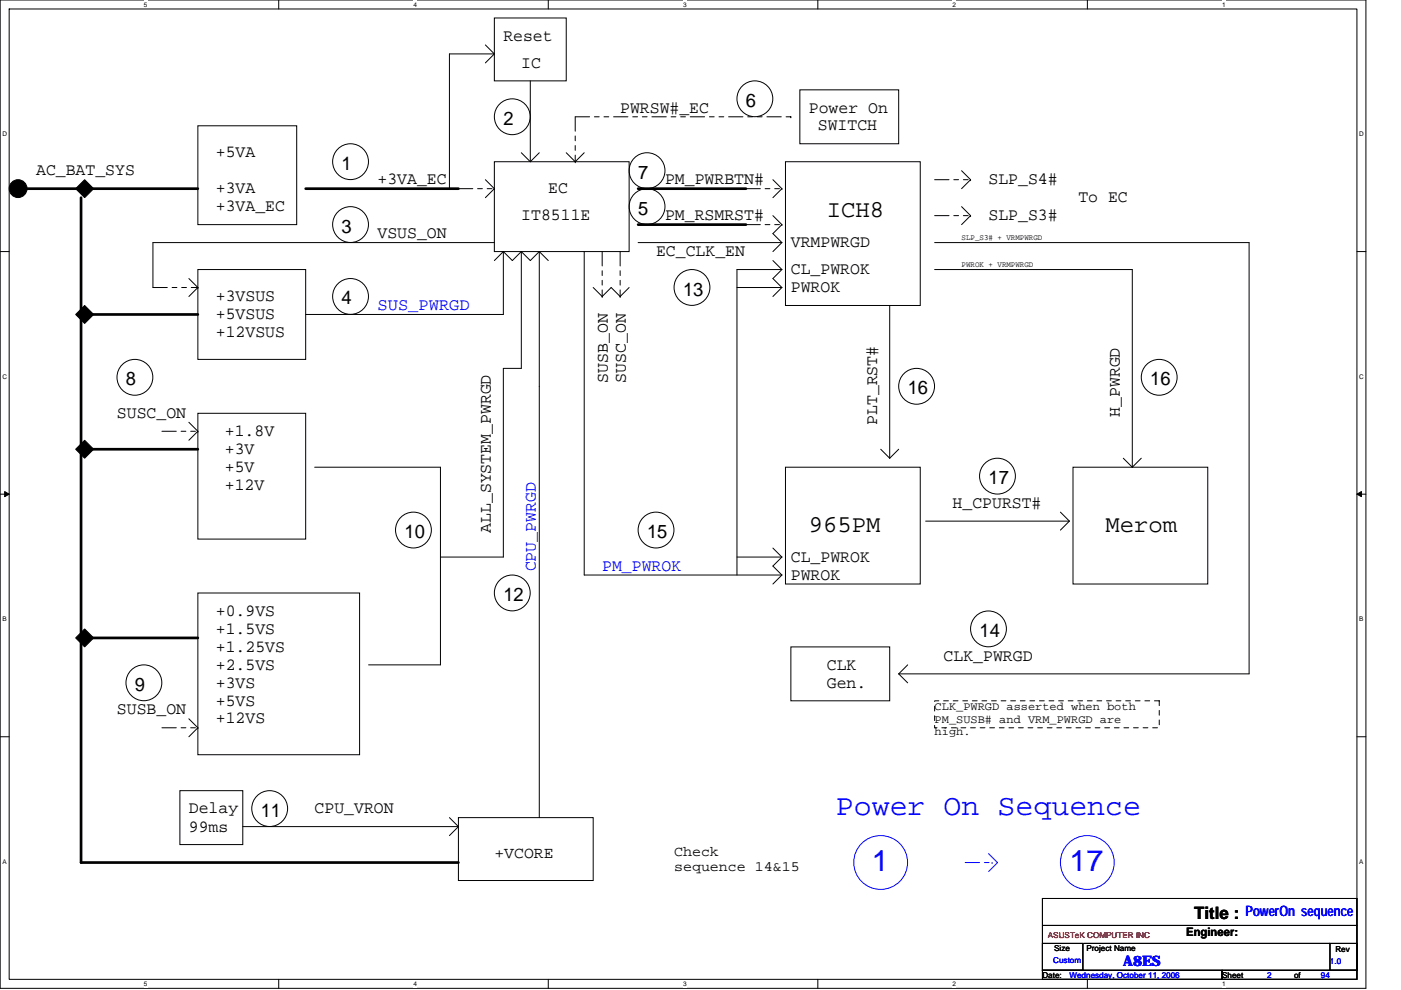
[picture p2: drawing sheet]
<svg xmlns="http://www.w3.org/2000/svg" width="297mm" height="210mm" viewBox="0 0 297 210" stroke-linecap="round" stroke-linejoin="round" font-family="sans-serif">
<path d="M0 0h289.6v209.5h-289.6zM1.9 1.9h285.8v205.7h-285.8z" fill="none" stroke="#000" stroke-width=".21"/>
<g fill="#fff">
<path d="M30.5 .2h.8v1.5h-.8z"/>
<path d="M30.5 207.8h.8v1.6h-.8z"/>
</g>
<path d="M59.1 0v1.9M59.1 207.6v1.9" fill="none" stroke="#000" stroke-width=".21"/>
<g fill="#fff">
<path d="M87.7 .2h.7v1.5h-.7z"/>
<path d="M87.7 207.8h.7v1.6h-.7z"/>
</g>
<path d="M116.2 0v1.9M116.2 207.6v1.9" fill="none" stroke="#000" stroke-width=".21"/>
<g fill="#fff">
<path d="M144.8 .2h.8v1.5h-.8z"/>
<path d="M144.8 207.8h.8v1.6h-.8z"/>
</g>
<path d="M173.4 0v1.9M173.4 207.6v1.9" fill="none" stroke="#000" stroke-width=".21"/>
<g fill="#fff">
<path d="M202 .2h.7v1.5h-.7z"/>
<path d="M202 207.8h.7v1.6h-.7z"/>
</g>
<path d="M230.5 0v1.9M230.5 207.6v1.9" fill="none" stroke="#000" stroke-width=".21"/>
<g fill="#fff">
<path d="M259.1 .2h.8v1.5h-.8z"/>
<path d="M259.1 207.8h.8v1.6h-.8z"/>
<path d="M.5 27.6h1v1.5h-1z"/>
<path d="M288.2 27.6h1v1.5h-1z"/>
<path d="M.5 79.1h1v1.5h-1z"/>
<path d="M288.2 79.1h1v1.5h-1z"/>
</g>
<path d="M0 53.3h1.9M287.7 53.3h1.9" fill="none" stroke="#000" stroke-width=".21"/>
<g fill="#fff">
<path d="M.5 130.5h.9v1.5h-.9z"/>
<path d="M288.2 130.5h.9v1.5h-.9z"/>
</g>
<path d="M0 104.8h1.9M287.7 104.8h1.9" fill="none" stroke="#000" stroke-width=".21"/>
<path d="M1 104.2l.9 .6-.9 .5zM287.7 104.8l.9-.6v1.1z" fill="#000" stroke="#000" stroke-width=".21"/>
<g fill="#fff">
<path d="M.5 181.9h.9v1.6h-.9z"/>
<path d="M288.2 181.9h.9v1.6h-.9z"/>
</g>
<g fill="none" stroke="#000" stroke-width=".21">
<path d="M102.9 9.5l1.9 1.9M104.8 3.8h15.3v13.3h-15.3zM104.8 11.4l-1.9 1.9M104.8 11.4h-9.5v28.6M112.4 17.1v17.2M169.6 19h20.9v11.5h-20.9zM41.9 26.7h21v20.9h-21zM102.9 38.1l1.9 1.9-1.9 1.9M104.8 34.3h28.6v19h-28.6zM110.5 32.4l1.9 1.9M114.3 32.4l-1.9 1.9M120.1 32.4l1.9 1.9 1.9-1.9"/>
<path d="M163.9 38.1l1.9 1.9-1.9 1.9M166.5 34.3h28.6v30.5h-28.6zM203.9 36.2l1.9 1.9-1.9 1.9M40 59.1l1.9 1.9-1.9 1.9M41.9 57.1h22.9v19.1h-22.9zM104.8 51.4h-72.4v9.6M106.7 53.3l-1.9 1.9M106.7 53.3l1.9 1.9 1.9-1.9M106.7 53.3v13.4h-41.9M110.5 53.3v24.8h-3.8v40h-13.3M110.5 53.3l1.9 1.9 1.9-1.9M114.3 53.3v120.1"/>
<path d="M114.3 53.3l1.9 1.9M123.9 53.3v68.6h41.9M135.3 51.4h30.5M163.9 45.7l1.9 1.9-1.9 1.9 1.9 1.9M163.9 55.2l1.9 1.9M165.8 57.1h-9.6v64.8M165.8 57.1l-1.9 2 1.9 1.9M165.8 51.4l-1.9 1.9M198.2 51.4h66.6v91.5h-74.3M198.2 57.1h41.9v42M203.9 43.8l1.9 1.9-1.9 1.9M125.8 61l1.9 1.9 1.9-1.9 1.9 1.9 1.9-1.9"/>
<path d="M156.2 61h9.6M165.8 61l-1.9 1.9M188.6 64.8v32.4M40 89.5l1.9 1.9-1.9 1.9M41.9 87.6h22.9v26.7h-22.9zM66.7 99.1h26.7v41.9h-15.3M166.5 99.1h28.6v24.7h-28.6zM186.7 95.2l1.9 2M190.5 95.2l-1.9 2M227.5 99.1h28.6v24.7h-28.6zM238.2 97.2l1.9 1.9M242 97.2l-1.9 1.9"/>
<path d="M156.2 118.1h9.6M163.9 116.2l1.9 1.9M165.8 118.1l-1.9 1.9 1.9 1.9M196.3 110.5h30.4M224.8 108.6l1.9 1.9M226.7 110.5l-1.9 1.9M41.9 125.7h34.3v34.3h-34.3zM165.8 121.9l-1.9 1.9M167.7 137.2h20.9v11.4h-20.9zM0 156.2h1.9M40 152.4l1.9 1.9-1.9 1.9M190.5 142.9l1.9 1.9"/>
<path d="M192.4 141l-1.9 1.9M287.7 156.2h1.9M38.1 167.6h13.4v11.5h-13.4zM51.5 175.3h45.7M95.3 173.4l1.9 1.9M97.2 173.4h28.6v13.3h-28.6zM97.2 175.3l-1.9 1.9M221 190.5h66.7v15.2h-66.7zM221 196.2h66.7M221 200h8.6v5.7h-8.6zM221 205.7h38.1v1.9h-38.1zM229.8 200h52.2"/>
<path d="M259.1 205.7h28.6v1.9h-28.6zM282 200h5.7v5.7h-5.7z"/>
<circle cx="74.3" cy="34.3" r="3.8"/>
<circle cx="108.6" cy="24.8" r="3.8"/>
<circle cx="137.2" cy="36.2" r="3.8"/>
<circle cx="160" cy="20.9" r="3.8"/>
<circle cx="74.3" cy="47.6" r="3.8"/>
<circle cx="137.2" cy="43.8" r="3.8"/>
<circle cx="28.6" cy="80" r="3.8"/>
<circle cx="74.3" cy="62.9" r="3.8"/>
<circle cx="146.7" cy="60.9" r="3.8"/>
<circle cx="245.8" cy="80" r="3.8"/>
<circle cx="194.3" cy="81.9" r="3.8"/>
<circle cx="87.7" cy="112.4" r="3.8"/>
<circle cx="139.1" cy="112.4" r="3.8"/>
<circle cx="211.5" cy="101" r="3.8"/>
<circle cx="108.6" cy="125.7" r="3.8"/>
<circle cx="209.6" cy="133.3" r="3.8"/>
<circle cx="30.5" cy="144.8" r="3.8"/>
<circle cx="57.2" cy="171.4" r="3.8"/>
</g>
<g fill="none" stroke="#000" stroke-width=".21" stroke-dasharray="3 1 1 1 1 1">
<path d="M122 24.8h45.7M122 24.8v9.5M122 34.3h.1M167.7 24.8h.1M198.2 38.1h7.6M205.8 38.1h.1M97.2 40h7.6M104.8 40h.1M127.7 53.3v9.6M131.5 53.3v9.6M158.2 40h7.6M158.2 47.6h7.6"/>
<path d="M165.8 40h.1M165.8 47.6h.1M198.2 45.7h7.6M205.8 45.7h.1M32.4 61h9.5M41.9 61h.1M127.7 62.9h.1M131.5 62.9h.1M34.3 91.4h7.6M41.9 91.4h.1M34.3 154.3h7.6M41.9 154.3h.1"/>
</g>
<g fill="#000" stroke="#000" stroke-width=".21">
<path d="M17.9 38.1l2 1.9-2 1.9-1.9-1.9z" fill-rule="evenodd"/>
<path d="M16 66.7l1.9-1.9 2 1.9-2 1.9z" fill-rule="evenodd"/>
<path d="M16 95.2l1.9-1.9 2 1.9-2 2z" fill-rule="evenodd"/>
<path d="M16 135.3l1.9-2 2 2-2 1.9z" fill-rule="evenodd"/>
<circle cx="3.8" cy="40" r="1.89"/>
</g>
<path d="M3.8 40h38.1M17.2 41.9v141h80M64.8 40h32.4M135.3 40h22.9M135.3 47.6h22.9M19.1 66.7h22.8M19.1 95.2h22.8M19.1 135.3h22.8" fill="none" stroke="#000" stroke-width=".57"/>
<path d="M198.2 148.6h47.6v5.7h-47.6z" fill="none" stroke="#000" stroke-width=".21" stroke-dasharray="1 1 1 1 1 1 1 1"/>
<path d="M204.6 182.9h5.8M210.4 182.9h.1" fill="none" stroke="#00f" stroke-width=".21" stroke-dasharray="3 1 1 1 1 1"/>
<g fill="none" stroke="#00f" stroke-width=".21">
<path d="M209.6 181l1.9 1.9-1.9 1.9"/>
<circle cx="186.7" cy="182.9" r="5.7"/>
<circle cx="230.5" cy="182.9" r="5.7"/>
</g>
<g font-size="6.3" fill="#00f">
<text x="177.2" y="172.9">Power On Sequence</text>
<text x="184.8" y="184.8">1</text>
<text x="226.7" y="184.8">17</text>
</g>
<g font-size="5.1">
<text x="175.3" y="46">ICH8</text>
<text x="171.5" y="112.7">965PM</text>
<text x="234.4" y="112.7">Merom</text>
</g>
<g font-size="4">
<text x="158.2" y="22.6">6</text>
<text x="106.7" y="26.5">2</text>
<text x="72.4" y="36">1</text>
<text x="135.3" y="37.9">7</text>
<text x="135.3" y="45.5">5</text>
<text x="72.4" y="49.3">3</text>
<text x="72.4" y="64.6">4</text>
<text x="144.8" y="62.7">13</text>
<text x="26.7" y="81.7">8</text>
<text x="192.4" y="83.6">16</text>
<text x="243.9" y="81.7">16</text>
<text x="209.6" y="102.7">17</text>
<text x="85.8" y="114.1">10</text>
<text x="137.2" y="114.1">15</text>
<text x="106.7" y="127.4">12</text>
<text x="207.7" y="135">14</text>
<text x="28.6" y="146.5">9</text>
<text x="55.3" y="173.1">11</text>
</g>
<g font-size="3.6">
<text x="106.7" y="8.6">Reset</text>
<text x="110.5" y="14.3">IC</text>
<text x="131.5" y="23.9">PWRSW#_EC</text>
<text x="171.5" y="23.9">Power On</text>
<text x="173.4" y="27.7">SWITCH</text>
<text x="45.8" y="33.4">+5VA</text>
<text x="7.7" y="37.2">AC_BAT_SYS</text>
<text x="45.8" y="41">+3VA</text>
<text x="80" y="39.1">+3VA_EC</text>
<text x="116.2" y="41">EC</text>
<text x="141" y="39.1">PM_PWRBTN#</text>
<text x="209.6" y="39.1">SLP_S4#</text>
<text x="45.8" y="44.8">+3VA_EC</text>
<text x="110.5" y="46.7">IT8511E</text>
<text x="141" y="46.7">PM_RSMRST#</text>
<text x="209.6" y="46.7">SLP_S3#</text>
<text x="228.6" y="42.9">To EC</text>
<text x="80" y="50.5">VSUS_ON</text>
<text x="167.7" y="52.4">VRMPWRGD</text>
<text x="139.1" y="54.3">EC_CLK_EN</text>
<text x="167.7" y="58.1">CL_PWROK</text>
<text x="45.8" y="63.9">+3VSUS</text>
<text x="167.7" y="62">PWROK</text>
<text x="45.8" y="71.5">+12VSUS</text>
<text x="45.8" y="67.7">+5VSUS</text>
<text x="128.9" y="81.2" transform="rotate(-90 128.9 81.2)">SUSB_ON</text>
<text x="132.7" y="81.2" transform="rotate(-90 132.7 81.2)">SUSC_ON</text>
<text x="24.8" y="88.6">SUSC_ON</text>
<text x="237.4" y="88.4" transform="rotate(-90 237.4 88.4)">H_PWRGD</text>
<text x="47.7" y="92.4">+1.8V</text>
<text x="186" y="90.1" transform="rotate(-90 186 90.1)">PLT_RST#</text>
<text x="47.7" y="96.2">+3V</text>
<text x="47.7" y="100.1">+5V</text>
<text x="47.7" y="103.9">+12V</text>
<text x="202" y="107.7">H_CPURST#</text>
<text x="104.1" y="113" transform="rotate(-90 104.1 113)">ALL_SYSTEM_PWRGD</text>
<text x="167.7" y="119.1">CL_PWROK</text>
<text x="167.7" y="122.9">PWROK</text>
<text x="45.8" y="130.5">+0.9VS</text>
<text x="45.8" y="134.3">+1.5VS</text>
<text x="45.8" y="138.2">+1.25VS</text>
<text x="45.8" y="142">+2.5VS</text>
<text x="175.3" y="142">CLK</text>
<text x="200.1" y="140.1">CLK_PWRGD</text>
<text x="45.8" y="145.8">+3VS</text>
<text x="45.8" y="149.6">+5VS</text>
<text x="175.3" y="145.9">Gen.</text>
<text x="24.8" y="151.5">SUSB_ON</text>
<text x="45.8" y="153.4">+12VS</text>
<text x="40" y="172.4">Delay</text>
<text x="66.7" y="172.4">CPU_VRON</text>
<text x="40" y="176.3">99ms</text>
<text x="253.2" y="194.8">Title :</text>
</g>
<g font-size="3.6" fill="#00f">
<text x="80" y="65.8">SUS_PWRGD</text>
<text x="113.6" y="121.2" transform="rotate(-90 113.6 121.2)">CPU_PWRGD</text>
<text x="127.7" y="121">PM_PWROK</text>
</g>
<text font-size="3.4" x="104.8" y="181.8">+VCORE</text>
<g font-size="3">
<text x="142.9" y="181.5">Check</text>
<text x="142.9" y="184.8">sequence 14&amp;15</text>
</g>
<g font-size="3" fill="#00f">
<text x="264.1" y="194.2">PowerOn sequence</text>
<text x="238.2" y="204.8">A8ES</text>
</g>
<g font-size="2.5">
<text x="198.2" y="150.6">CLK_PWRGD asserted when both</text>
<text x="198.2" y="153.2">PM_SUSB# and VRM_PWRGD are</text>
<text x="198.2" y="155.9">high.</text>
<text x="251.5" y="198.5">Engineer:</text>
</g>
<g font-size="1.7">
<text x="203.9" y="50.9">SLP_S3# + VRMPWRGD</text>
<text x="203.9" y="56.6">PWROK + VRMPWRGD</text>
<text x="223.5" y="201.6">Size</text>
<text x="230.4" y="201.6">Project Name</text>
<text x="283.1" y="201.8">Rev</text>
<text x="221" y="207.3">Date:</text>
<text x="259.1" y="207.3">Sheet</text>
<text x="274.4" y="207.3">of</text>
</g>
<text font-size="1.7" fill="#f00" x="222.2" y="198.9">ASUSTeK COMPUTER INC</text>
<g font-size="1.7" fill="#00f">
<text x="223.3" y="204.2">Custom</text>
<text x="226.7" y="207.3">Wednesday, October 11, 2006</text>
<text x="268.6" y="207.3">2</text>
<text x="280.1" y="207.3">94</text>
<text x="282" y="204.4">1.0</text>
</g>
<g font-size="1.4">
<text x="30.5" y="1.4">5</text>
<text x="87.7" y="1.4">4</text>
<text x="144.8" y="1.4">3</text>
<text x="202" y="1.4">2</text>
<text x="259.1" y="1.4">1</text>
<text x=".5" y="28.9">D</text>
<text x="288.2" y="28.9">D</text>
<text x=".5" y="80.3">C</text>
<text x="288.2" y="80.3">C</text>
<text x=".5" y="131.7">B</text>
<text x="288.2" y="131.7">B</text>
<text x=".5" y="183.2">A</text>
<text x="288.2" y="183.2">A</text>
<text x="30.5" y="209.1">5</text>
<text x="87.7" y="209.1">4</text>
<text x="144.8" y="209.1">3</text>
<text x="202" y="209.1">2</text>
<text x="259.1" y="209.1">1</text>
</g>
</svg>
